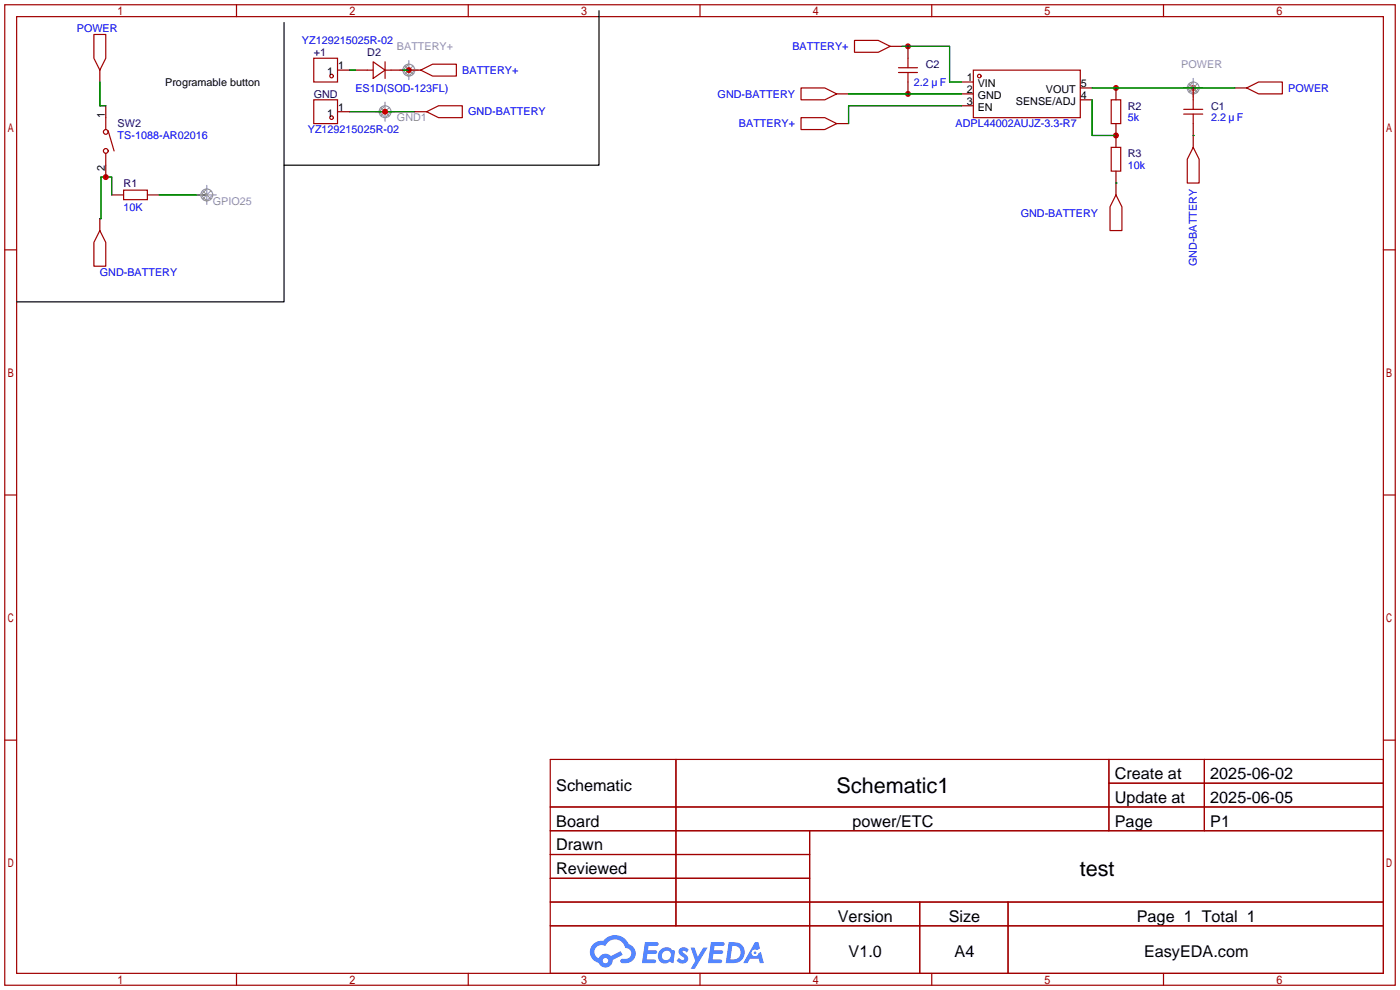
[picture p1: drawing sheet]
<svg xmlns="http://www.w3.org/2000/svg" width="299mm" height="212mm" viewBox="0 0 299 212" stroke-linecap="round" stroke-linejoin="round" font-family="sans-serif">
<g fill="none" stroke="#a10000" stroke-width=".25">
<path d="M1 1h297.2v209.6h-297.2zM3.6 3.6h292.1v204.4h-292.1zM50.5 1v2.6M100.1 1v2.6M149.6 1v2.6M199.1 1v2.6M248.7 1v2.6M1 53.4h2.6M295.7 53.4h2.5M1 105.8h2.6M295.7 105.8h2.5M1 158.2h2.6"/>
<path d="M295.7 158.2h2.5M117.6 162.3h178.1v45.7h-178.1zM117.6 172.5h178.1M117.6 177.5h178.1M144.5 162.3v35.6M173 177.5v30.5M237 162.3v15.2M237 167.4h58.7M257.4 162.3v15.2M117.6 182.6h55.4M117.6 192.8h178.1M117.6 187.7h55.4"/>
<path d="M117.6 197.9h178.1M196.6 192.8v15.2M215.4 192.8v15.2M50.5 208v2.6M100.1 208v2.6M149.6 208v2.6M199.1 208v2.6M248.7 208v2.6"/>
</g>
<g fill="#5487ff">
<path d="M145.3 202.7a1.3 1.3 0 0 1 1.9 .3l-.4 .6a.54 .54 0 0 0-.9-.2l.1 .2a1.34 1.34 0 0 1 .9 1.8 1.47 1.47 0 0 1-2.3-.1l.5-.6 .8 .5a.31 .31 0 0 0 .4-.3 .31 .31 0 0 0-.3-.4 1.12 1.12 0 0 1-.7-1.8z"/>
<path d="M147.6 202.5h.9l.6 2 1.2-2h.9l-2.7 4.6h-.9l1-1.7z"/>
<path d="M137.8 201.4h1.7a1.31 1.31 0 0 1 1.2 .2 .4 .4 0 0 1-.3 .5l-1.8 .1-.1 .9h1.6a.4 .4 0 0 1 .4 .4 .4 .4 0 0 1-.5 .4h-1.6l-.2 1.2h1.4a.46 .46 0 0 1 .5 0 .46 .46 0 0 1 .1 .5l-.4 .2h-2.6z"/>
<path d="M151.9 201.4h1.7a1.32 1.32 0 0 1 1.2 .2 .39 .39 0 0 1-.3 .5l-1.8 .1-.1 .9h1.6a.4 .4 0 0 1 .4 .4 .4 .4 0 0 1-.4 .4h-1.7l-.2 1.2h1.4a.46 .46 0 0 1 .5 0 .46 .46 0 0 1 .1 .5l-.4 .2h-2.6z"/>
<path d="M161.3 201.4h.8l.3 1.3-.6 .4a.75 .75 0 0 0-1.1 .3 .75 .75 0 0 0 .5 1 .75 .75 0 0 0 .9-.7l.5-.2 .6 2.3h-.8l-.3-.9h-1.8l-.5 .9h-1z"/>
<path d="M155.7 201.4l-.6 4.4h1.5a2.27 2.27 0 0 0 2.6-2.2 2.27 2.27 0 0 0-2.7-2.2zM156.5 202.1a1.5 1.5 0 0 1 1.8 1.6 1.5 1.5 0 0 1-1.9 1.4h-.3z"/>
<path d="M141.2 203a1.6 1.6 0 0 0-.3 2.3 1.6 1.6 0 0 0 2.3 .2l.7 .3 .3-2.4-.1-.3-.5-.1a1.58 1.58 0 0 0-2.4 0zM141.8 203.5a.98 .98 0 0 1 1.6 .4 .98 .98 0 0 1-1.1 1.3 .94 .94 0 0 1-.9-.7 .94 .94 0 0 1 .4-1z"/>
<path d="M126.8 201.8a2.37 2.37 0 0 0 1.1 4 1.54 1.54 0 0 0 1.8 1 1.54 1.54 0 0 0 1.2-1.6l2.2-1.1-.5-.8-2 1a1.57 1.57 0 0 0-2.7 .5 1.5 1.5 0 0 1-.7-2.1 1.5 1.5 0 0 1 2.2-.5 2.23 2.23 0 0 1 2.3-1.4 2.23 2.23 0 0 1 2 1.8 1.16 1.16 0 0 1 1.2 1.1 1.16 1.16 0 0 1-1.1 1.2h-.7a.47 .47 0 0 0-.5 .4 .47 .47 0 0 0 .4 .5 2.17 2.17 0 0 0 2.5-.9 2.17 2.17 0 0 0-.3-2.7l-.8-.4a3.2 3.2 0 0 0-5.5-.7l-1.1 .1zM128.8 205.3a.6 .6 0 0 1 1.2 0 .6 .6 0 0 1-1.2 0z"/>
<circle cx="161.4" cy="203.6" r=".28"/>
</g>
<g fill="none" stroke="#a10000" stroke-width=".25">
<path d="M20.1 7.4h2.5v5l-1.3 2.6-1.2-2.6zM208 15h22.9v10.1h-22.9zM26.4 40.6h5.1v2.1h-5.1z"/>
<circle cx="209.3" cy="16.3" r=".38"/>
</g>
<path d="M21.3 15v2.5M87.4 14.7v.3M205.5 17.5h2.5M230.9 18.8h2.5M82.3 23.6v.3M205.5 20.1h2.5M205.5 22.6h2.5M230.9 21.3h2.5M23.9 41.7h2.5M31.5 41.7h2.5M44.2 41.4v.3" fill="none" stroke="#870000" stroke-width=".25"/>
<path d="M86.1 15h1.3M74.7 23.9h13.9M23.9 41.7v-3.9h-2.3v8.9h-.3M34 41.7h10.2" fill="none" stroke="#008700" stroke-width=".25"/>
<path d="M86.5 14.1l1.8 1.8M87.4 13.7l-1.3 1.3 1.3 1.3 1.2-1.3M88.3 14.1l-1.8 1.8M81.4 23l1.8 1.8M82.3 22.6l-1.3 1.3 1.3 1.2 1.3-1.2M83.2 23l-1.8 1.8M43.3 40.8l1.8 1.8M44.2 40.4l-1.3 1.3 1.3 1.2 1.3-1.2M45.1 40.8l-1.8 1.8" fill="none" stroke="#999" stroke-width=".21"/>
<g fill="none" stroke="#999" stroke-width=".25">
<path d="M85.3 15h4.1M87.4 13v4M44.2 39.6v4.1M80.3 23.9h4M82.3 21.8v4.1M42.2 41.7h4"/>
<circle cx="87.4" cy="15" r="1.27"/>
<circle cx="82.3" cy="23.9" r="1.27"/>
<circle cx="44.2" cy="41.7" r="1.27"/>
</g>
<path d="M60.7 4.8v59.7h-57.1" fill="none" stroke="#000" stroke-width=".25"/>
<g fill="#c00">
<circle cx="22.6" cy="37.8" r=".63"/>
<circle cx="82.3" cy="23.9" r=".63"/>
<circle cx="87.4" cy="15" r=".63"/>
<circle cx="194.1" cy="20.1" r=".63"/>
<circle cx="194.1" cy="9.9" r=".63"/>
<circle cx="238.5" cy="18.8" r=".63"/>
<circle cx="255" cy="18.8" r=".63"/>
<circle cx="238.5" cy="29" r=".63"/>
</g>
<path d="M21.3 17.5v5.1h1.3M74.7 15h1.2M86.1 15h1.3M192.8 9.9h10.1v7.6h2.6M233.4 18.8h30.5M181.4 20.1h24.1M205.5 22.6h-24.1v3.8M233.4 21.3v7.7h5.1M238.5 39.1h.1M255 29h.1" fill="none" stroke="#008700" stroke-width=".25"/>
<g fill="none" stroke="#870000" stroke-width=".25">
<path d="M72.1 15h2.6M75.9 15h2.6M83.6 15h2.5M87.4 15h2.5M190.2 9.9h2.6M194.1 9.9v2.5M194.1 17.5v2.6M238.5 18.8v2.5M255 18.5v2.8M263.9 18.8h2.5M22.6 22.6v2.5M22.6 35.3v2.5"/>
<path d="M72.1 23.9h2.6M88.6 23.9h2.6M178.8 20.1h2.6M178.8 26.4h2.6M238.5 26.4v5.1M238.5 36.6v5.1M255 26.4v5.1M21.3 46.7v2.6"/>
</g>
<g fill="none" stroke="#a10000" stroke-width=".25">
<path d="M67.1 12.4h5v5.1h-5zM78.5 15h1.3M79.8 13.2l2.5 1.8-2.5 1.8zM82.3 15h1.3M82.3 13.2v3.6M89.9 15l2.6-1.3h5v2.6h-5zM171.2 18.8h5.1l2.5 1.3-2.5 1.2h-5.1zM182.6 8.6h5.1l2.5 1.3-2.5 1.3h-5.1zM192 14.5h4.1M192 15.5h4.1M194.1 12.4v2.1M194.1 15.5v2"/>
<path d="M266.4 18.8l2.6-1.3h5.1v2.6h-5.1zM22.6 25.1v2.6M22.6 32.8v2.5M23.1 27.9l1.3 4.4M67.1 21.3h5v5.1h-5zM91.2 23.9l2.5-1.3h5.1v2.5h-5.1zM171.2 25.1h5.1l2.5 1.3-2.5 1.3h-5.1zM237.5 21.3h2v5.1h-2zM237.5 31.5h2v5.1h-2zM253 23.4h4M253 24.4h4M255 31.5l1.3 2.5v5.1h-2.6v-5.1z"/>
<path d="M255 21.3v2.1M255 24.4v2M21.3 49.3l1.3 2.5v5.1h-2.5v-5.1zM238.5 41.7l1.3 2.5v5.1h-2.6v-5.1z"/>
<circle cx="70.9" cy="16.3" r=".38"/>
<circle cx="22.6" cy="28.2" r=".51"/>
<circle cx="22.6" cy="32.3" r=".51"/>
<circle cx="70.9" cy="25.1" r=".38"/>
</g>
<path d="M128 2.3v33h-67.3" fill="none" stroke="#000" stroke-width=".25"/>
<path d="M254.1 17.9l1.8 1.8M255 17.5l-1.3 1.3 1.3 1.3 1.3-1.3M255.9 17.9l-1.8 1.8" fill="none" stroke="#999" stroke-width=".21"/>
<g fill="none" stroke="#999" stroke-width=".25">
<path d="M253 18.8h4M255 16.8v4"/>
<circle cx="255" cy="18.8" r="1.27"/>
</g>
<g font-size="4.6">
<text x="178.8" y="169.4">Schematic1</text>
<text x="230.8" y="187.2">test</text>
</g>
<g font-size="3.5">
<text x="238.3" y="166.5">Create at</text>
<text x="258.7" y="166.5">2025-06-02</text>
<text x="118.9" y="169.1">Schematic</text>
<text x="238.3" y="171.6">Update at</text>
<text x="258.7" y="171.6">2025-06-05</text>
<text x="118.9" y="176.7">Board</text>
<text x="182.2" y="176.7">power/ETC</text>
<text x="238.3" y="176.7">Page</text>
<text x="258.7" y="176.7">P1</text>
<text x="118.9" y="181.8">Drawn</text>
<text x="118.9" y="186.8">Reviewed</text>
<text x="179.1" y="197">Version</text>
<text x="202.8" y="197">Size</text>
<text x="243" y="197">Page 1 Total 1</text>
<text x="181.4" y="204.6">V1.0</text>
<text x="204" y="204.6">A4</text>
<text x="244.5" y="204.6">EasyEDA.com</text>
</g>
<g font-size="2.3" fill="#00f">
<text x="16.4" y="6.9">POWER</text>
<text x="64.5" y="9.4">YZ129215025R-02</text>
<text x="169.4" y="10.7">BATTERY+</text>
<text x="98.8" y="15.8">BATTERY+</text>
<text x="75.9" y="19.6">ES1D(SOD-123FL)</text>
<text x="153.4" y="20.9">GND-BATTERY</text>
<text x="195.3" y="18.3">2.2</text>
<text x="200.8" y="18.3">F</text>
<text x="275.3" y="19.6">POWER</text>
<text x="25.1" y="29.8">TS-1088-AR02016</text>
<text x="65.8" y="28.5">YZ129215025R-02</text>
<text x="100.1" y="24.7">GND-BATTERY</text>
<text x="157.9" y="27.2">BATTERY+</text>
<text x="204.2" y="27.2">ADPL44002AUJZ-3.3-R7</text>
<text x="241" y="26">5k</text>
<text x="258.8" y="26">2.2</text>
<text x="264.3" y="26">F</text>
<text x="241" y="36.1">10k</text>
<text x="26.4" y="45">10K</text>
<text x="218.1" y="46.3">GND-BATTERY</text>
<text x="21.3" y="59">GND-BATTERY</text>
<text x="255.8" y="56.9" transform="rotate(-90 255.8 56.9)">GND-BATTERY</text>
</g>
<g font-size="2.3" fill="#000080">
<text x="67.1" y="12">+1</text>
<text x="78.5" y="12">D2</text>
<text x="197.9" y="14.5">C2</text>
<text x="67.1" y="20.9">GND</text>
<text x="241" y="23.4">R2</text>
<text x="258.8" y="23.4">C1</text>
<text x="25.1" y="27.2">SW2</text>
<text x="241" y="33.6">R3</text>
<text x="26.4" y="39.9">R1</text>
</g>
<g font-size="2.3" fill="#999">
<text x="84.8" y="10.7">BATTERY+</text>
<text x="252.5" y="14.5">POWER</text>
<text x="84.8" y="26">GND1</text>
<text x="45.5" y="43.7">GPIO25</text>
</g>
<g font-size="2.3">
<text x="69.9" y="16">1</text>
<text x="72.3" y="14.8">1</text>
<text x="206.6" y="17.3">1</text>
<text x="35.3" y="18.3">Programable button</text>
<text x="72.3" y="23.6">1</text>
<text x="206.6" y="19.8">2</text>
<text x="206.6" y="22.4">3</text>
<text x="209" y="18.6">VIN</text>
<text x="209" y="21.1">GND</text>
<text x="209" y="23.6">EN</text>
<text x="217.1" y="22.4">SENSE/ADJ</text>
<text x="223.5" y="19.8">VOUT</text>
<text x="231" y="21.1">4</text>
<text x="231" y="18.6">5</text>
<text x="22.4" y="25.1" transform="rotate(-90 22.4 25.1)">1</text>
<text x="69.9" y="24.9">1</text>
<text x="22.4" y="36.6" transform="rotate(-90 22.4 36.6)">2</text>
</g>
</svg>
